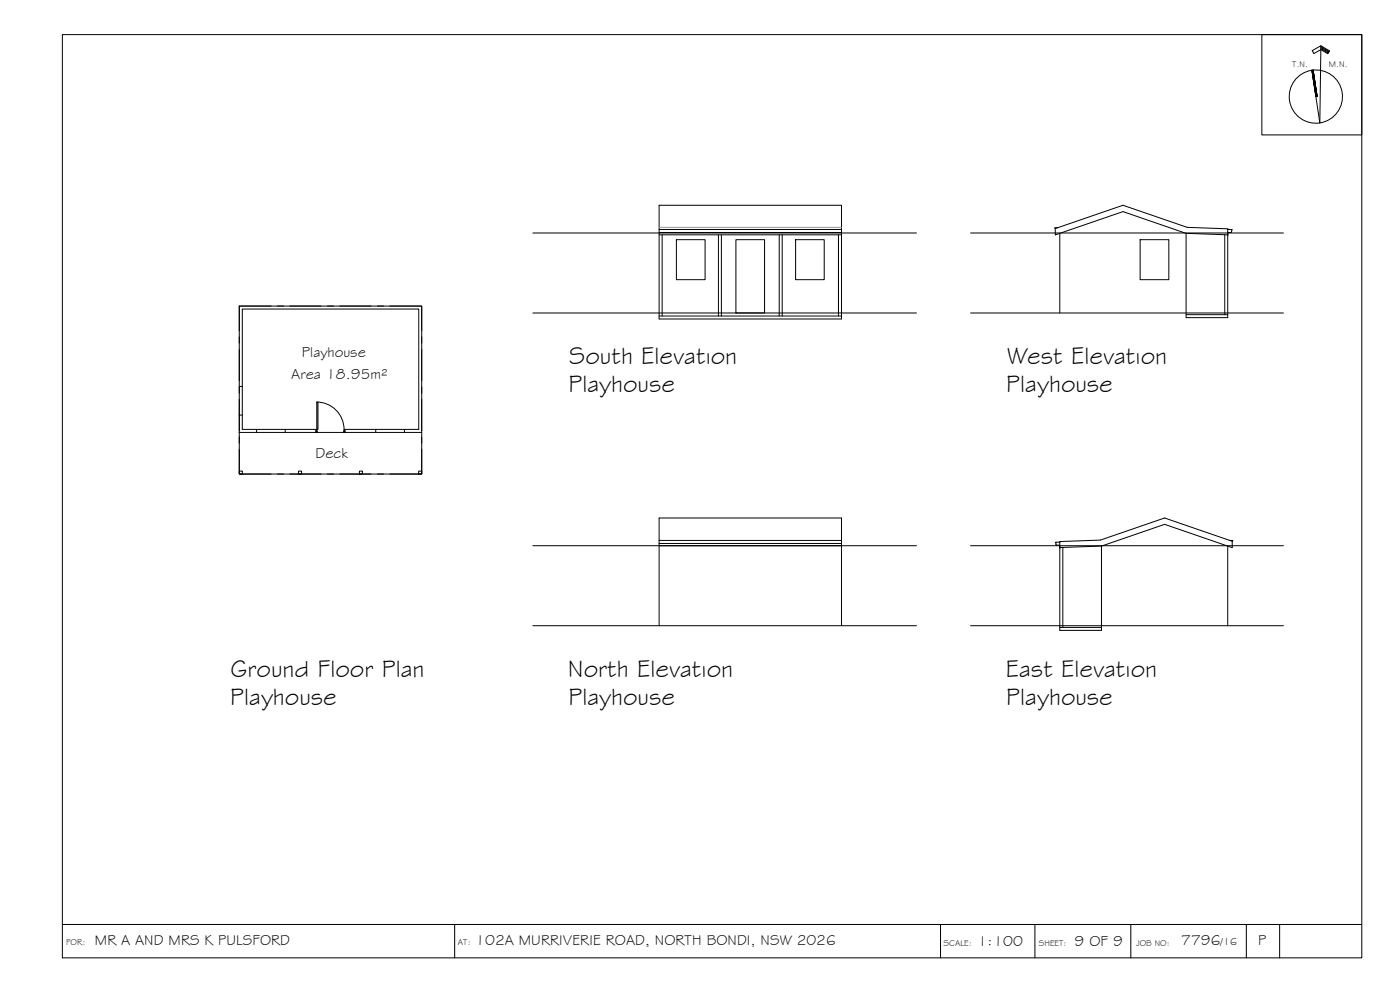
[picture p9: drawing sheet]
<svg xmlns="http://www.w3.org/2000/svg" width="420mm" height="297mm" viewBox="0 0 420 297" stroke-linecap="round" stroke-linejoin="round" font-family="sans-serif">
<!-- layer: BORDER -->
<g fill="none" stroke="#000" stroke-width=".3">
<path d="M18.7 10.4h390v277h-390zM378.7 10.4h30v30.1h-30zM396.4 13.7l2.6 1.6-.5 .8-2.1-1.2-2.1 1.2-.5-.9 2.6-1.5-.3 23.2-2.4-15.8M396.4 14l2.5 1.5M396.4 14.3l2.4 1.4M396.4 14.6l2.2 1.3M394.1 21l1.2 7.9M18.7 277.4h390M136.4 277.4v10M282.3 277.4v10M310.6 277.4v10M339.4 277.4v10"/>
<path d="M374 277.4v10M384 277.4v10"/>
<circle cx="394.9" cy="29" r="8"/>
</g>
<!-- layer: BLD_01 -->
<g fill="none" stroke="#000" stroke-width=".3">
<path d="M71.8 91.8h54.8v37.9h-54.8zM71.8 115.9h.9M71.8 129.7v12.5h54.8v-12.5M71.8 124.5h.9M77 128.8v.9M85.6 128.8v.9M94.9 128.8v.9M95.1 128.8h-22.4v-36.1h53v36.1h-22.4M103.5 128.8v.9M112.8 128.8v.9M121.4 128.8v.9M71.8 141.3h.9v.9h-.9z"/>
<path d="M89.6 141.3h.9v.9h-.9zM107.9 141.3h.9v.9h-.9zM125.7 141.3h.9v.9h-.9z"/>
</g>
<!-- layer: MASK -->
<path d="M95.1 120.6v8.2h.3zM95.1 120.6h.3v8.2z" fill="#fff" stroke="#fff" stroke-width=".3"/>
<path d="M95.1 120.6h.3v8.2h-.3z" fill="none" stroke="#fff" stroke-width=".3"/>
<!-- layer: DOORS -->
<path d="M94.9 128.8h.2l.1 .9h-.3zM95.1 120.6h.3v8.2h-.3zM103.3 128.8h.2v.9h-.4z" fill="none" stroke="#000" stroke-width=".3"/>
<!-- layer: 0.13 -->
<path d="M95.1 120.6a8.2 8.2 0 0 1 8.2 8.2" fill="none" stroke="#000" stroke-width=".3"/>
<!-- layer: NEWWORK -->
<path d="M94.9 128.8v.9M103.5 128.8v.9" fill="none" stroke="#000" stroke-width=".3"/>
<!-- layer: DIMENSION -->
<path d="M159.9 69.9h115.1M291.3 69.9h93.9M159.9 93.9h115.1M291.3 93.9h93.9M159.9 163.7h115.1M291.3 163.7h93.9M159.9 187.7h115.1M291.3 187.7h93.9" fill="none" stroke="#000" stroke-width=".3"/>
<!-- layer: EXISTING -->
<g fill="none" stroke="#000" stroke-width=".3">
<path d="M197.8 61.6h54.7v34.1h-54.7zM197.8 68.8h54.7M197.8 69.8h54.7M197.8 70.5h54.7M198.7 70.5v24.3M203 71.9h8.6v12h-8.6zM215.6 70.5v24.3M216.5 70.5v24.3M220.9 71.9h8.6v22h-8.6zM233.9 70.5v24.3M234.7 70.5v24.3M238.8 71.9h8.6v12h-8.6z"/>
<path d="M251.6 70.5v24.3M316.7 68.6l20.3-7 19.3 6.6 12.2 .5v.1M316.7 68.6v1.9l20.3-7 18.9 6.5M317.5 68.3h-.9l.1 .3M318.1 70v23.9M342.2 71.9h8.6v12h-8.6zM355.9 70l12.6 .5M367.6 70.4v24M368.5 68.8l1.3 .1-.4 .8M368.5 70.6h.1M368.5 68.8v26.5h-12.5v-25.3M369.4 69.8h-.9v.8"/>
<path d="M197.8 94.8h54.7M356 94.4h12.5M197.8 163.7h54.7M197.8 163.1h54.7M197.8 162.2h54.7M316.9 163.4l.2 .2h1v.9M318.1 162.7h-1.3l.1 .7M318.1 164.5h.1M319 164.2v24M330.6 163.8l-12.5 .5M368.5 163.8v23.9M369.1 162.2h.9l-.2 .2"/>
<path d="M369.8 162.4l-20.3-7-19.3 6.6-12.1 .5v26.6h12.5v-25.3M369.8 162.4v1.9l-20.3-7-18.9 6.5M197.8 187.7v-32.3h54.7v32.3M318.1 188.2h12.5"/>
</g>
<path d="M197.8 68.2h54.7" fill="none" stroke="#989898" stroke-width=".3"/>
<!-- layer: ROOFPLAN EXIST. -->
<g fill="none" stroke="#000" stroke-width=".3">
<path d="M81.4 91.8h-9.6v7.4M83.2 91.8h1.9M87 91.8h9.4M98.2 91.8h1.9M102 91.8h9.4M113.2 91.8h1.9M117 91.8h9.6v7.4M71.8 101.1v1.9M71.8 104.9v9.3M71.8 116.1v1.9M71.8 119.8v9.4M126.6 101.1v1.9"/>
<path d="M126.6 104.9v9.3M126.6 116.1v1.9M126.6 119.8v9.4M71.8 134.8v7.4h9.6M71.8 131.1v1.9M126.6 134.8v7.4h-9.6M126.6 131.1v1.9M83.2 142.2h1.9M87 142.2h9.4M98.2 142.2h1.9M102 142.2h9.4M113.2 142.2h1.9"/>
</g>
<!-- layer: BORDER -->
<g fill="#000" stroke="#000" stroke-width=".3">
<path d="M393.7 21.1l1.3 7.9zM393.7 21.1l.3-.1 1 8z"/>
<path d="M394 21l1 8 .3-.1zM394 21l1.3 7.9z"/>
</g>
<g font-size="7.5">
<text x="170.8" y="109.3">South Elevation</text>
<text x="302.2" y="109.2">West Elevation</text>
<text x="170.6" y="117.6">Playhouse</text>
<text x="302" y="117.6">Playhouse</text>
<text x="69.2" y="203.1">Ground Floor Plan</text>
<text x="170.4" y="203.1">North Elevation</text>
<text x="301.9" y="203.1">East Elevation</text>
<text x="69.1" y="211.4">Playhouse</text>
<text x="170.6" y="211.4">Playhouse</text>
<text x="302" y="211.4">Playhouse</text>
</g>
<g font-size="4.5">
<text x="90.6" y="107">Playhouse</text>
<text x="87.4" y="113.6">Area 18.95m²</text>
<text x="94.7" y="137.6">Deck</text>
<text x="28.5" y="283.5">MR A AND MRS K PULSFORD</text>
<text x="142.7" y="283.5">102A MURRIVERIE ROAD, NORTH BONDI, NSW 2026</text>
<text x="293.4" y="283.8">1:100</text>
<text x="322.4" y="283.7">9 OF 9</text>
<text x="354.5" y="283.6">7796</text>
<text x="377.6" y="283.6">P</text>
</g>
<text font-size="3.2" x="366.3" y="283.6">/16</text>
<g font-size="2.6">
<text x="387.8" y="20.1">T.N.</text>
<text x="398.8" y="20">M.N.</text>
<text x="19.8" y="283.6">FOR:</text>
<text x="137.4" y="283.5">AT:</text>
<text x="283.2" y="283.8">SCALE:</text>
<text x="311.7" y="283.8">SHEET:</text>
<text x="340.9" y="283.8">JOB NO:</text>
</g>
</svg>
